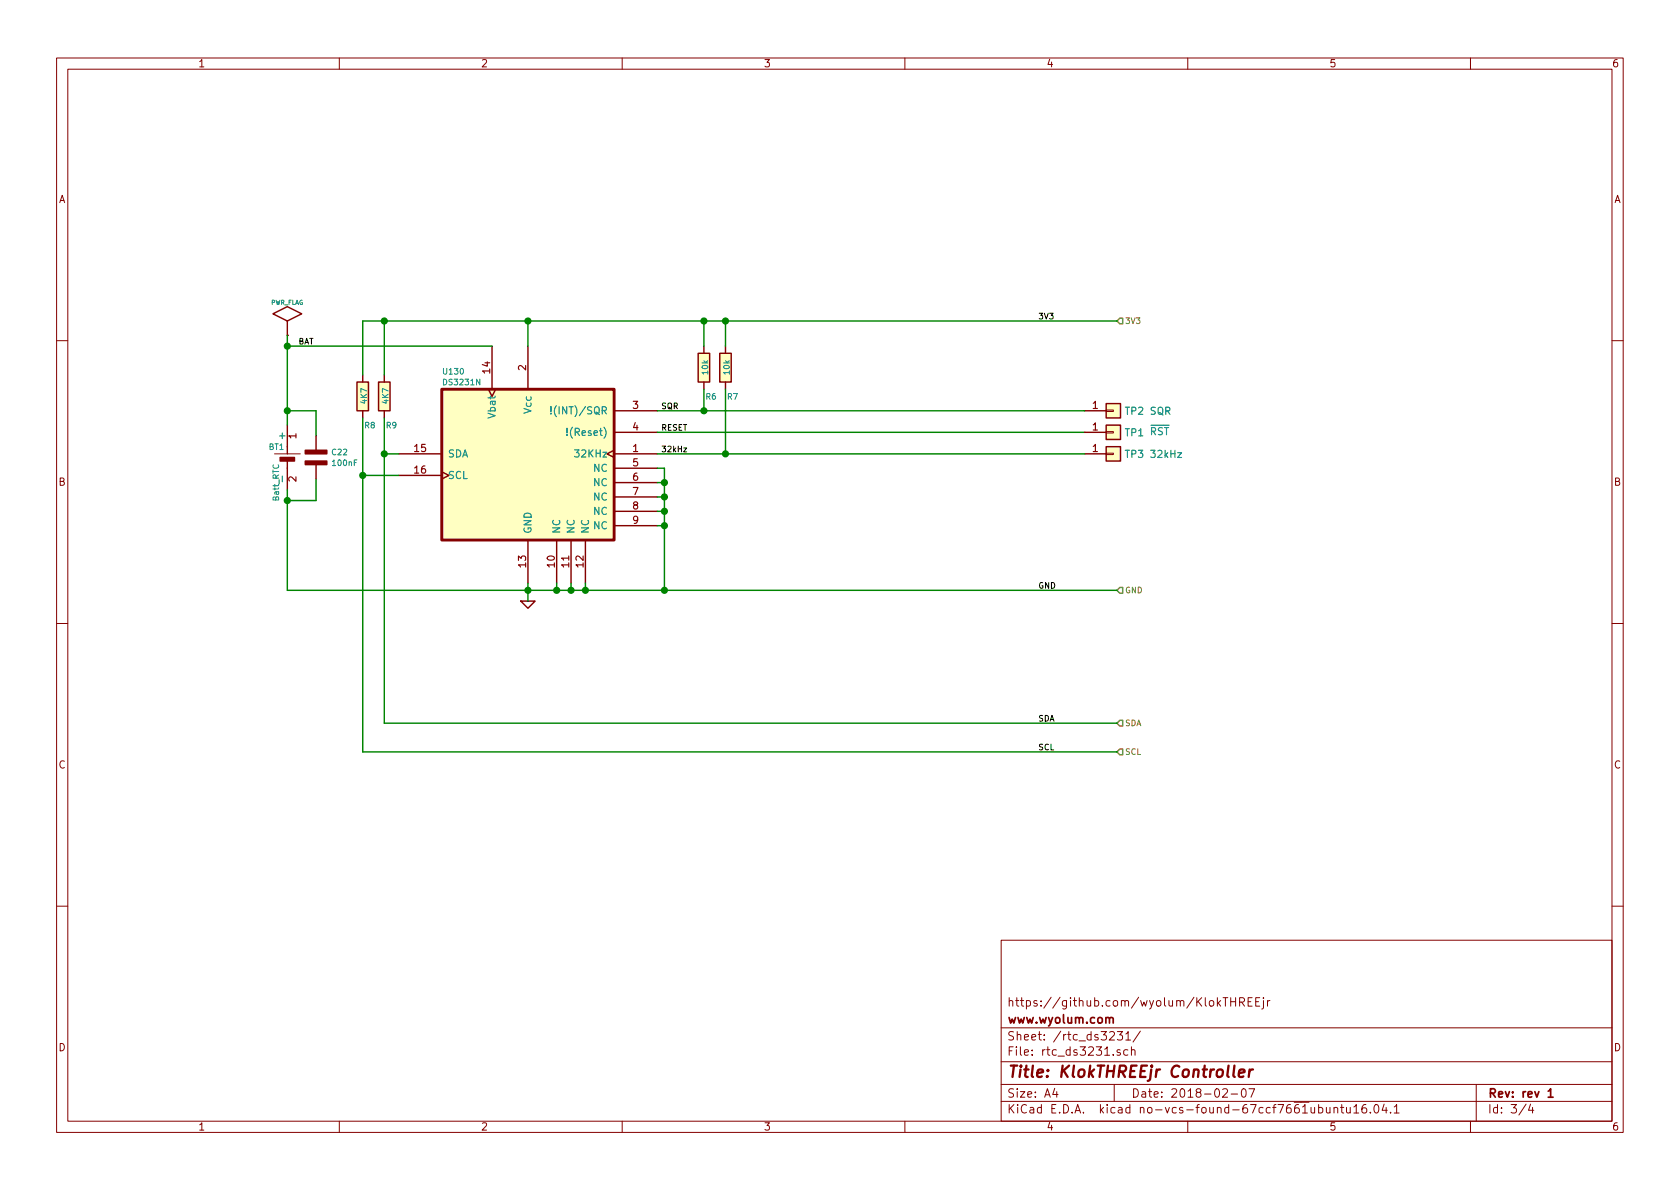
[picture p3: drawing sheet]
<svg xmlns="http://www.w3.org/2000/svg" width="297mm" height="210mm" viewBox="0 0 297 210" stroke-linecap="round" stroke-linejoin="round" font-family="sans-serif">
<g fill="none" stroke="#840000" stroke-width=".18">
<path d="M10 10.3h277v189.9h-277zM12 12.2h273v186.1h-273zM60 10.3v1.9M110 10.3v1.9M160 10.3v1.9M210 10.3v1.9M260 10.3v1.9M10 60.2h2M195.6 76.3h1.2v.3h-1.2zM195.6 72.5h1.2v.3h-1.2zM285 60.2h2M48.5 80.3h4.6"/>
<path d="M195.6 80.1h1.2v.3h-1.2zM10 110.3h2M285 110.3h2M10 160.2h2M177 166.3h108v32h-108zM215.4 177.4l.4 .5M215.8 176.9l-.6 .6M216.3 176.4h.8M216.7 176.4v1.5M217.6 176.4v1.5M217.6 177.1h.9M218.5 176.4v1.5"/>
<path d="M219.2 177.2l.7-.1 .1-.2v-.3l-.3-.2h-.5v1.5M219.5 177.2l.5 .7M220.7 177.1h.5M221.4 176.4h-.7v1.5h.7M222 177.1h.5M222.7 176.4h-.7v1.5h.7M223.4 176.9v1.3l-.3 .2M223.4 176.4v.2M224.1 176.9v1M224.5 176.9l-.3 .1-.1 .2M285 160.2h2M60 198.3v1.9"/>
<path d="M110 198.3v1.9M160 198.3v1.9M177 194.8h108M177 191.8h108M177 187.8h108M177 181.8h108M186.5 192.5l-.4 1h1M186.8 193v1M196.2 182.6l.2-.2h.4l.3 .4-1 1.1h1M197 191.8v3M197.6 182.4h.9l-.5 .6 .4 .1v.7l-.2 .1-.6-.1M198 185.7l-.3-.1-.2 .2 .1 .2 .4 .2v.3h-.5"/>
<path d="M199.1 182.8l.4-.4v1.5M199.1 183.9h.8M199.4 185.7l-.4-.1-.3 .3 .1 .6 .2 .1 .4-.1M200.1 185.7l.2-.1 .3 .1 .1 .9M200.1 185.1v1.5M201.6 182.3l-1.3 2M210 198.3v1.9M216.2 192.7l.2-.2h.4l.2 .5-.9 1h.9M217.7 193.5h1.1M219.6 192.7l.4-.2a.94 .94 0 0 1 0 1.5 .82 .82 0 0 1-.4-1.3zM220.8 192.5h1l-.6 1.5M233.1 195.9l.5-.1 .3 .3-.1 .6-.2 .1-.5-.1"/>
<path d="M233.1 195.3v1.5M234.5 195.8l.1 .9 .3 .1 .3-.1M235.2 195.8v1M235.9 196v-.1a.37 .37 0 0 1 .6 .1v.8M235.9 195.8v1M237 195.8h.6M237.2 195.3v1.3l.4 .2M238.1 195.8v.8a.39 .39 0 0 0 .6 .1M238.7 195.8v1M239.4 195.8l.4-.5v1.5M239.4 196.8h.8M241.5 195.3a.59 .59 0 0 0-.7 .7l.1 .7 .2 .1 .5-.1 .1-.5-.2-.2-.4-.1-.3 .3"/>
<path d="M242.3 196.7v.1M243.1 195.5l.2-.2a.81 .81 0 0 1 .6 .6 .81 .81 0 0 1-.3 .8l-.2 .1a.79 .79 0 0 1-.3-1.3zM244.7 195.2l-.3 1.1h.9M245.1 195.8v1M245.9 196.7v.1M246.5 195.8l.4-.5v1.5M246.5 196.8h.9M260 198.3v1.9M261 191.8v6.5M269.8 195.2l-1.2 2M270.6 195.2l-.3 1.1h.9M271 195.8v1"/>
</g>
<path d="M196.2 180.1a.36 .36 0 0 1 .3-.2 .36 .36 0 0 1 .3 .2v.8M273.7 193l.5-.5v1.5M273.7 194h.9" fill="none" stroke="#840000" stroke-width=".3"/>
<path d="M218.3 188.4l-.2 1.8 .2 .2M219 189.8l1-.2v-.4l-.6-.1-.3 .3v.9l.2 .1 .5-.1M221 189.1l-.2 1.3M221.5 189.1a.55 .55 0 0 0-.6 .4" fill="none" stroke="#840000" stroke-width=".41"/>
<g fill="#ffffc2" stroke="#ffffc2" stroke-width=".18">
<path d="M63.1 67.6h2.1v5h-2.1z"/>
<path d="M123.4 62.5h2.1v5.1h-2.1z"/>
<path d="M127.3 62.5h2v5.1h-2z"/>
<path d="M78.1 68.8h30.5v26.7h-30.5z"/>
<path d="M66.9 67.6h2.1v5h-2.1z"/>
<path d="M195.6 75.2h2.5v2.5h-2.5z"/>
<path d="M195.6 71.4h2.5v2.5h-2.5z"/>
<path d="M195.6 79h2.5v2.5h-2.5z"/>
</g>
<g fill="none" stroke="#840000" stroke-width=".25">
<path d="M48.3 55.5l2.5-1.3 2.5 1.3-2.5 1.3zM50.8 56.8v2.5M50.8 59.3h.1M50.8 75.2v5.1M55.9 77.1v2.5M63.1 67.6h2.1v5h-2.1zM64.1 66.3v1.3M64.1 72.6v1.3M66.9 67.6h2.1v5h-2.1zM67.9 66.3v1.3M67.9 72.6v1.3M86.4 68.8l.6 1.3 .6-1.3"/>
<path d="M87 61.2v7.6M93.3 61.2v7.6M108.6 79.6l-1.3 .7 1.3 .6M108.6 72.6h7.6M108.6 76.4h7.6M123.4 62.5h2.1v5.1h-2.1zM124.5 61.2v1.3M124.5 67.6v1.2M127.3 62.5h2v5.1h-2zM128.3 61.2v1.3M128.3 67.6v1.2M191.8 72.6h3.8"/>
<path d="M191.8 76.4h3.8M195.6 75.2h2.5v2.5h-2.5zM195.6 71.4h2.5v2.5h-2.5zM195.6 79h2.5v2.5h-2.5zM50.8 81.5v5.1M55.9 82.2v2.5M70.5 80.3h7.6M70.5 84.1h7.6M78.1 83.4l1.3 .7-1.3 .6M93.3 95.5v7.6M98.4 95.5v7.6M101 95.5v7.6"/>
<path d="M103.5 95.5v7.6M108.6 80.3h7.6M108.6 82.8h7.6M108.6 85.3h7.6M108.6 87.9h7.6M108.6 90.4h7.6M108.6 93h7.6M191.8 80.3h3.8M92.1 106.3h2.5l-1.3 1.3z"/>
</g>
<path d="M78.1 68.8h30.5v26.7h-30.5z" fill="none" stroke="#840000" stroke-width=".51"/>
<path d="M97.4 73.1v.1M97.4 71.9v.8M98.4 71.7a1.47 1.47 0 0 0 0 2M100.3 76.9v.1M100.3 75.7v.8" fill="none" stroke="#008484" stroke-width=".2"/>
<g fill="#840000" stroke="#840000" stroke-width=".25">
<path d="M49.5 80.9h2.6v.6h-2.6z"/>
<path d="M54 79.6h3.8v.7h-3.8z"/>
<path d="M54 81.5h3.8v.7h-3.8z"/>
</g>
<g fill="none" stroke="#008400" stroke-width=".25">
<path d="M50.8 59.3v15.9M67.9 56.8v9.5M93.3 56.8v4.4M124.5 56.8v4.4M128.3 56.8v4.4M197.5 56.8h-133.4v9.5M50.8 61.2h36.2M50.8 72.6h5.1v4.5M64.1 73.9v59.1h133.4M67.9 73.9v54h129.6M116.2 76.4h75.6M116.2 72.6h75.6"/>
<path d="M124.5 68.8v3.8M128.3 68.8v11.5M50.8 86.6v17.8h146.7M55.9 84.7v3.8h-5.1M64.1 84.1h6.4M67.9 80.3h2.6M116.2 82.8h1.3v21.6M116.2 93h1.3M116.2 90.4h1.3M116.2 87.9h1.3M116.2 85.3h1.3M116.2 80.3h75.6"/>
<path d="M93.3 103.1v3.2M98.4 103.1v1.3M101 103.1v1.3M103.5 103.1v1.3"/>
</g>
<g fill="#008400" stroke="#008400" stroke-width=".25">
<circle cx="124.5" cy="56.8" r=".51"/>
<circle cx="117.5" cy="93" r=".51"/>
<circle cx="117.5" cy="90.4" r=".51"/>
<circle cx="117.5" cy="87.9" r=".51"/>
<circle cx="117.5" cy="85.3" r=".51"/>
<circle cx="50.8" cy="72.6" r=".51"/>
<circle cx="50.8" cy="88.5" r=".51"/>
<circle cx="50.8" cy="61.2" r=".51"/>
<circle cx="93.3" cy="104.4" r=".51"/>
<circle cx="98.4" cy="104.4" r=".51"/>
<circle cx="101" cy="104.4" r=".51"/>
<circle cx="103.5" cy="104.4" r=".51"/>
<circle cx="67.9" cy="80.3" r=".51"/>
<circle cx="64.1" cy="84.1" r=".51"/>
<circle cx="67.9" cy="56.8" r=".51"/>
<circle cx="93.3" cy="56.8" r=".51"/>
<circle cx="128.3" cy="56.8" r=".51"/>
<circle cx="117.5" cy="104.4" r=".51"/>
<circle cx="124.5" cy="72.6" r=".51"/>
<circle cx="128.3" cy="80.3" r=".51"/>
</g>
<path d="M198 56.3h.5v1h-.5l-.5-.5zM198 103.9h.5v1h-.5l-.5-.5zM198 127.4h.5v1h-.5l-.5-.5zM198 132.5h.5v1h-.5l-.5-.5z" fill="none" stroke="#848400" stroke-width=".25"/>
<path d="M120.9 79.2h.5l-.5 .7h.5" fill="none" stroke="#000" stroke-width=".18"/>
<text font-size="2.8" fill="#840000" x="178" y="190.5">Title: KlokTHREEjr Controller</text>
<g font-size="2.1" fill="#840000">
<text x="178" y="178">https://github.com/wyolum/KlokTHREEjr</text>
<text x="178" y="184">Sheet: /rtc_ds3231/</text>
<text x="178" y="181">www.wyolum.com</text>
<text x="178" y="186.7">File: rtc_ds3231.sch</text>
<text x="178" y="196.9">KiCad E.D.A. kicad no-vcs-found-67ccf7661ubuntu16.04.1</text>
<text x="178" y="194.1">Size: A4</text>
<text x="200" y="194.1">Date: 2018-02-07</text>
<text x="263" y="194.1">Rev: rev 1</text>
<text x="263" y="196.9">Id: 3/4</text>
</g>
<g font-size="1.8" fill="#840000">
<text x="35" y="11.9">1</text>
<text x="85" y="11.9">2</text>
<text x="135" y="11.9">3</text>
<text x="185" y="11.9">4</text>
<text x="235" y="11.9">5</text>
<text x="285" y="11.9">6</text>
<text x="10.4" y="35.9">A</text>
<text x="285.4" y="35.9">A</text>
<text x="86.7" y="66" transform="rotate(-90 86.7 66)">14</text>
<text x="93" y="65.5" transform="rotate(-90 93 65.5)">2</text>
<text x="52.4" y="77.6" transform="rotate(-90 52.4 77.6)">1</text>
<text x="111.9" y="72.3">3</text>
<text x="111.9" y="76.1">4</text>
<text x="193.2" y="76.1">1</text>
<text x="193.2" y="72.3">1</text>
<text x="73.3" y="79.9">15</text>
<text x="73.3" y="83.7">16</text>
<text x="111.9" y="79.9">1</text>
<text x="111.9" y="82.5">5</text>
<text x="193.2" y="79.9">1</text>
<text x="10.4" y="85.9">B</text>
<text x="52.4" y="85.2" transform="rotate(-90 52.4 85.2)">2</text>
<text x="111.9" y="85">6</text>
<text x="111.9" y="87.5">7</text>
<text x="285.4" y="85.9">B</text>
<text x="111.9" y="90.1">8</text>
<text x="111.9" y="92.6">9</text>
<text x="93" y="100.3" transform="rotate(-90 93 100.3)">13</text>
<text x="98.1" y="100.3" transform="rotate(-90 98.1 100.3)">10</text>
<text x="100.6" y="100.3" transform="rotate(-90 100.6 100.3)">11</text>
<text x="103.2" y="100.3" transform="rotate(-90 103.2 100.3)">12</text>
<text x="10.4" y="135.9">C</text>
<text x="285.4" y="135.9">C</text>
<text x="10.4" y="185.9">D</text>
<text x="285.4" y="185.9">D</text>
<text x="35" y="199.9">1</text>
<text x="85" y="199.9">2</text>
<text x="135" y="199.9">3</text>
<text x="185" y="199.9">4</text>
<text x="235" y="199.9">5</text>
<text x="285" y="199.9">6</text>
</g>
<g font-size="1.8" fill="#008484">
<text x="50.5" y="77.6" transform="rotate(-90 50.5 77.6)">+</text>
<text x="87.6" y="73.7" transform="rotate(-90 87.6 73.7)">Vbat</text>
<text x="94" y="73" transform="rotate(-90 94 73)">Vcc</text>
<text x="98.6" y="73.3">!(INT)/SQR</text>
<text x="101" y="77.1">!(Reset)</text>
<text x="199" y="77.2">TP1 RST</text>
<text x="199" y="73.3">TP2 SQR</text>
<text x="79.1" y="80.9">SDA</text>
<text x="102.2" y="80.9">32KHz</text>
<text x="105" y="83.4">NC</text>
<text x="199" y="81">TP3</text>
<text x="203.7" y="81">32kHz</text>
<text x="50.5" y="85" transform="rotate(-90 50.5 85)">-</text>
<text x="79.1" y="84.7">SCL</text>
<text x="105" y="86">NC</text>
<text x="105" y="88.5">NC</text>
<text x="94" y="94.5" transform="rotate(-90 94 94.5)">GND</text>
<text x="99.1" y="94.5" transform="rotate(-90 99.1 94.5)">NC</text>
<text x="101.6" y="94.5" transform="rotate(-90 101.6 94.5)">NC</text>
<text x="104.1" y="94.5" transform="rotate(-90 104.1 94.5)">NC</text>
<text x="105" y="91.1">NC</text>
<text x="105" y="93.6">NC</text>
</g>
<g font-size="1.4">
<text x="183.5" y="56.5">3V3</text>
<text x="52.7" y="60.9">BAT</text>
<text x="116.8" y="76.1">RESET</text>
<text x="116.8" y="72.3">SQR</text>
<text x="116.8" y="80">32kHz</text>
<text x="183.5" y="104.1">GND</text>
<text x="183.5" y="127.6">SDA</text>
<text x="183.5" y="132.7">SCL</text>
</g>
<g font-size="1.4" fill="#848400">
<text x="198.9" y="57.3">3V3</text>
<text x="198.9" y="104.9">GND</text>
<text x="198.9" y="128.4">SDA</text>
<text x="198.9" y="133.5">SCL</text>
</g>
<g font-size="1.4" fill="#008484">
<text x="64.9" y="71.3" transform="rotate(-90 64.9 71.3)">4K7</text>
<text x="68.7" y="71.3" transform="rotate(-90 68.7 71.3)">4K7</text>
<text x="78.5" y="66.2">U130</text>
<text x="78.6" y="68.1">DS3231N</text>
<text x="124.8" y="70.7">R6</text>
<text x="125.2" y="66.2" transform="rotate(-90 125.2 66.2)">10k</text>
<text x="128.7" y="70.7">R7</text>
<text x="129" y="66.2" transform="rotate(-90 129 66.2)">10k</text>
<text x="64.5" y="75.7">R8</text>
<text x="68.3" y="75.7">R9</text>
<text x="47.6" y="79.5">BT1</text>
<text x="58.8" y="80.5">C22</text>
<text x="58.9" y="82.4">100nF</text>
<text x="49.3" y="88.6" transform="rotate(-90 49.3 88.6)">Batt_RTC</text>
</g>
<text font-size="1.1" fill="#008484" x="47.8" y="53.9">PWR_FLAG</text>
</svg>
